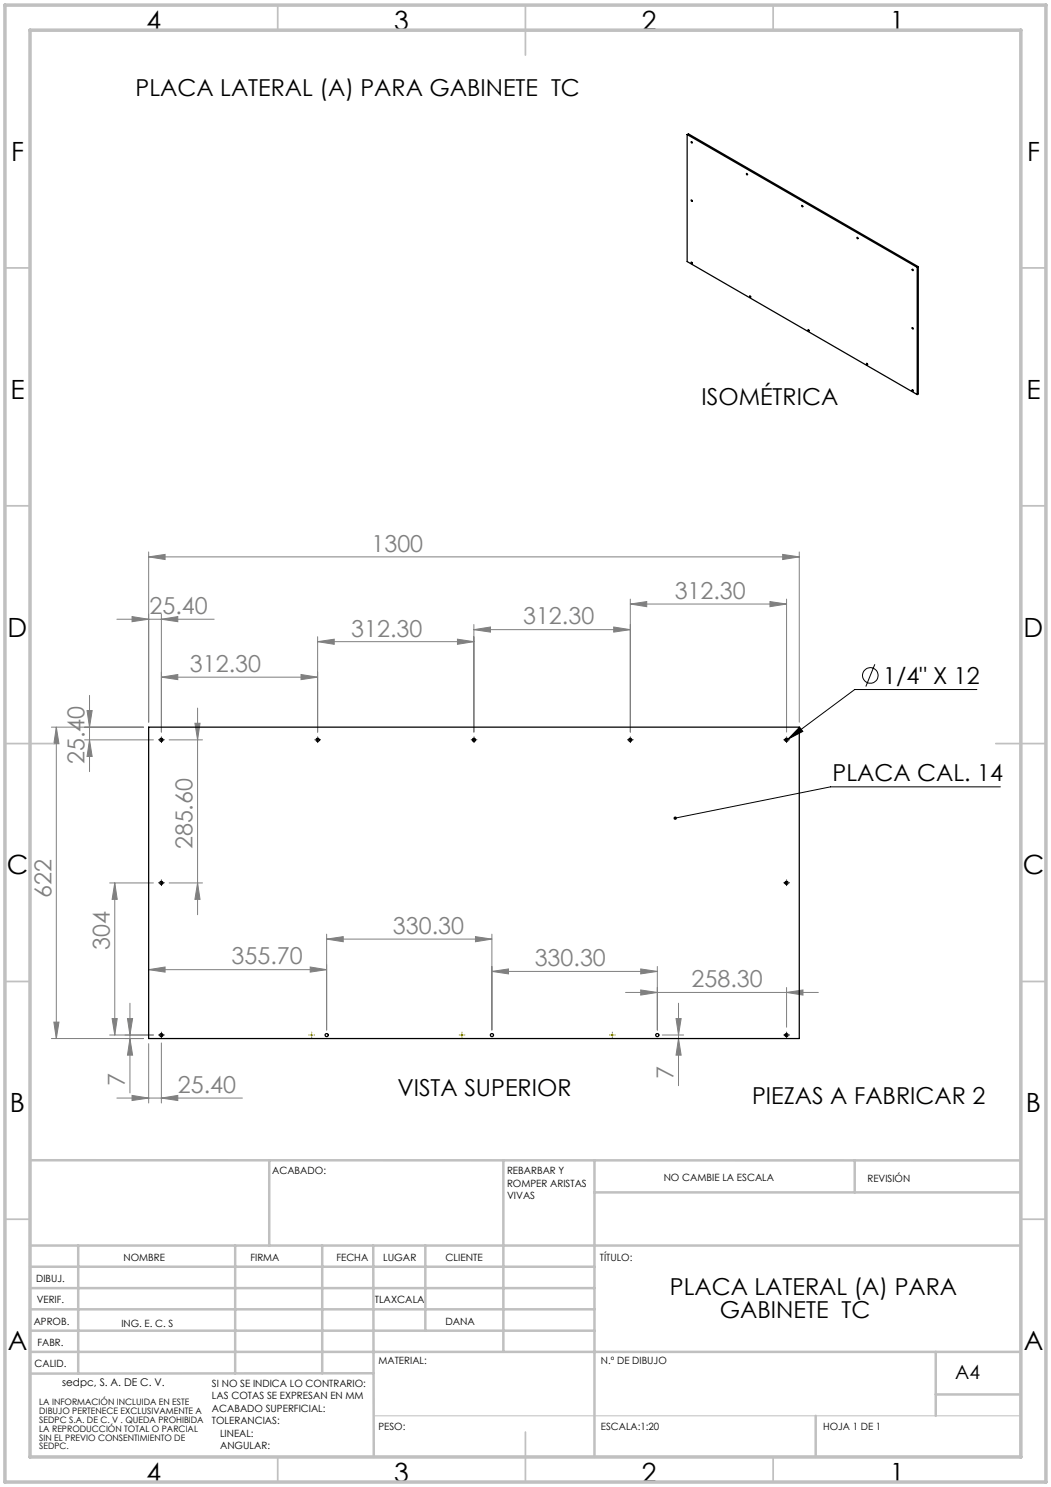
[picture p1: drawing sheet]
<svg xmlns="http://www.w3.org/2000/svg" width="210mm" height="297mm" viewBox="0 0 210 297" stroke-linecap="round" stroke-linejoin="round" font-family="sans-serif">
<g fill="none" stroke="#000" stroke-width=".2">
<path d="M174.8 132.7l-1.8 4.4M195.2 137.7h-24.4l-13.4 9.9M32 147.8h.5M32.2 147.5v.5M63.2 147.8h.5M63.5 147.5v.5M94.4 147.8h.5M94.7 147.5v.5M125.7 147.8h.5M125.9 147.5v.5M156.9 147.8h.5M157.2 147.5v.5"/>
<path d="M159.8 145.2l.6 .9-3 1.5zM199.9 157.2h-34l-31 6.2M32 176.4h.5M32.2 176.1v.5M156.9 176.4h.5M157.2 176.1v.5M32 206.7h.5M32.2 206.5v.5M156.9 206.7h.5M157.2 206.5v.5"/>
<circle cx="173.9" cy="134.9" r="1.56"/>
</g>
<g fill="none" stroke="#808080" stroke-width=".2">
<path d="M29.7 111.2l3.3-.5v1.1zM29.7 110.2v34M29.7 111.2h130M125.9 119.7v26.5M156.4 110.7l3.3 .5-3.3 .6zM157.2 119.7v26.5M159.7 110.2v34M17.9 138.9v15.2M23.4 123.7h19.4M26.4 123.2l3.3 .5-3.3 .5zM32.2 123.7l3.3-.5v1zM32.2 122.7v23.5"/>
<path d="M32.2 135.3l3.3-.6v1zM32.2 135.3h31.3M60.1 134.7l3.4 .6-3.4 .4zM63.5 128.2l3.3-.5v1zM63.5 127.2v19M63.5 128.2h31.2M91.4 127.7l3.3 .5-3.3 .5zM94.7 125.8l3.3-.6v1.1zM94.7 124.7v21.5M94.7 125.8h31.2M122.6 125.2l3.3 .6-3.3 .5zM125.9 120.6l3.3-.4v1z"/>
<path d="M125.9 120.6h31.3M153.8 120.2l3.4 .4-3.4 .6zM10.3 145.2h18.4M11.3 145.2l.5 3.4h-1zM11.3 145.2v62.2M16.9 147.8h13.8M17.4 141.9h1l-.5 3.3zM17.9 147.8l.5 3.3h-1zM33.8 147.8h6.7M38.9 144.5h1.1l-.5 3.3zM39.5 141.4v41.3M21.9 176.4h8.8"/>
<path d="M22.9 176.4l.5 3.2h-1zM22.9 176.4v30.3M33.8 176.4h6.7M39.5 176.4l.5 3.2h-1.1zM29.7 193.7l3.3-.6v1.1zM29.7 193.7h35.6M62 193.1l3.3 .6-3.3 .5zM65.3 187.6l3.3-.5v1zM65.3 186.6v19.1M65.3 187.6h33M95 187.1l3.3 .5-3.3 .5zM98.3 194l3.3-.5v1z"/>
<path d="M98.3 186.6v19.1M98.3 194h33M125 198.2h38.5M128 193.5l3.3 .5-3.3 .5zM128 197.7l3.3 .5-3.3 .6zM131.3 193v12.7M157.2 198.2l3.2-.5v1.1zM157.2 197.2v8M10.3 207.4h18.4M10.8 204.1h1l-.5 3.3zM21.9 206.7h8.8M22.4 203.4h1l-.5 3.3z"/>
<path d="M23.4 219.3h25M25.5 203.4h1l-.5 3.3zM26 207.4l.5 3.3h-1zM26 200.4v17.9M26.4 218.8l3.3 .5-3.3 .5zM29.7 208.5v11.8M32.2 219.3l3.3-.5v1zM32.2 208.3v12M132.3 206.7h4.3M135.1 203.4h1l-.5 3.3zM135.6 207.4l.5 3.3h-1zM135.6 200.4v16.4"/>
</g>
<g fill="none" stroke="#000" stroke-width=".2" stroke-dasharray="15.2 1.3 1.3 1.3">
<path d="M31.8 147.8h-.1M32.3 147.3v-.1M32.3 148.3h.1M32.8 147.8h.1M63 147.8h-.1M63.5 147.3v-.1M63.5 148.3h.1M64 147.8h.1M94.2 147.8h-.1M94.7 147.3v-.1M94.7 148.3h.1M95.2 147.8h.1"/>
<path d="M125.4 147.8h.1M125.9 147.3v-.1M125.9 148.3h.1M126.4 147.8h.1M156.7 147.8h-.1M157.2 147.3v-.1M157.2 148.3h.1M157.7 147.8h.1M31.8 176.3h-.1M32.3 175.8h.1M32.3 176.8v.1M32.8 176.3h.1"/>
<path d="M156.7 176.3h-.1M157.2 175.8h.1M157.2 176.8v.1M157.7 176.3h.1M31.8 206.7h-.1M32.3 206.2h.1M32.3 207.2v.1M32.8 206.7h.1M156.7 206.7h-.1M157.2 206.2h.1M157.2 207.2v.1M157.7 206.7h.1"/>
</g>
<path d="M61.8 206.7h-.1M62.3 206.2h.1M62.3 207.2v.1M62.8 206.7h.1M91.8 206.7h-.1M92.3 206.2h.1M92.3 207.2v.1M92.8 206.7h.1M121.8 206.7h.1M122.3 206.2h.1M122.3 207.2v.1M122.8 206.7h.1" fill="none" stroke="#808000" stroke-width=".2" stroke-dasharray="15.2 1.3 1.3 1.3"/>
<path d="M62 206.7h.5M62.3 206.5v.5M92 206.7h.5M92.3 206.5v.5M122.1 206.7h.5M122.3 206.5v.5" fill="none" stroke="#808000" stroke-width=".2"/>
<path d="M74.6 282.8h129.4" fill="none" stroke="#c0c0c0" stroke-width=".2"/>
<g fill="none" stroke="#c0c0c0" stroke-width=".35">
<path d="M55.5 1v5M105 1v10M154.5 1v5M1 53.5h5M204 53.5h5M1 101h5M204 101h5M1 148.5h10M199 148.5h10M1 196h5M204 196h5M1 243.5h5"/>
<path d="M204 243.5h5M55.5 291v5M105 286v10M154.5 291v5"/>
</g>
<g fill="none" stroke="#c0c0c0" stroke-width=".5">
<path d="M6 231.7l198 .1M53.8 231.8v17M100.6 231.8v38.2M118.8 231.8v59.2M118.8 238.2h85.2M170.8 231.8v6.4M6 248.8h198M6 257.3h112.8M6 253h112.8M15.6 248.8v25.6M47 248.8v25.5M64.4 248.8v25.5"/>
<path d="M74.6 248.8l.1 42.2M85 248.8v17M6 265.8h112.8M6 261.5h112.8M6 270h198M74.6 274.3l-68.6 .1M187 270v12.8M187 278.5h17M163 282.8v8.2"/>
</g>
<path d="M1 1h208v295h-208zM6 6h198v285h-198z" fill="none" stroke="#c0c0c0" stroke-width=".7"/>
<path d="M159.8 145.2l.6 .9-3 1.5zM134.6 163.2v.3l.3-.1-.3 .1a.34 .34 0 0 0 .5 .2 .34 .34 0 0 0 .1-.5 .34 .34 0 0 0-.6 0z" fill="#000"/>
<g fill="#808080">
<path d="M156.4 110.7l3.3 .5-3.3 .6zM29.7 111.2l3.3-.5v1.1z"/>
<path d="M32.2 135.3l3.3-.6v1zM60.1 134.7l3.4 .6-3.4 .4zM63.5 128.2l3.3-.5v1zM91.4 127.7l3.3 .5-3.3 .5zM94.7 125.8l3.3-.6v1.1zM122.6 125.2l3.3 .6-3.3 .5zM125.9 120.6l3.3-.4v1zM153.8 120.2l3.4 .4-3.4 .6zM65.3 187.6l3.3-.5v1zM95 187.1l3.3 .5-3.3 .5zM98.3 194l3.3-.5v1zM128 193.5l3.3 .5-3.3 .5zM128 197.7l3.3 .5-3.3 .6zM157.2 198.2l3.2-.5v1.1z"/>
<path d="M26.4 123.2l3.3 .5-3.3 .5zM32.2 123.7l3.3-.5v1zM26.4 218.8l3.3 .5-3.3 .5zM32.2 219.3l3.3-.5v1zM29.7 193.7l3.3-.6v1.1zM62 193.1l3.3 .6-3.3 .5z"/>
<path d="M26 207.4l.5 3.3h-1zM25.5 203.4h1l-.5 3.3z"/>
<path d="M11.3 145.2l.5 3.4h-1zM10.8 204.1h1l-.5 3.3zM17.4 141.9h1l-.5 3.3zM17.9 147.8l.5 3.3h-1zM38.9 144.5h1.1l-.5 3.3zM39.5 176.4l.5 3.2h-1.1zM22.9 176.4l.5 3.2h-1zM22.4 203.4h1l-.5 3.3zM135.1 203.4h1l-.5 3.3zM135.6 207.4l.5 3.3h-1z"/>
</g>
<g fill="none" stroke="#000" stroke-width=".25">
<path d="M137.3 26.9l46 26.5M137.3 26.9l.2-.2 46 26.6M137.3 26.9v25.3l46 26.6M138.1 39.9l.2 .3zM138.1 52.3l.2 .2v.1zM149.8 59.1l.2 .3zM160.2 41l.2 .2v.1zM171.2 47.4l.2 .3-.2-.1zM183.3 53.4v25.4M183.5 53.3v25.4l-.2 .1M183.5 53.3l-.2 .1M161.5 65.8l.1 .3z"/>
<path d="M182.3 65.4l.2 .2v.1zM29.7 145.2h130v62.2h-130z"/>
<circle cx="138.2" cy="28.4" r=".13"/>
<circle cx="149.3" cy="34.8" r=".13"/>
<circle cx="182.4" cy="53.9" r=".12"/>
<circle cx="173.2" cy="72.7" r=".14"/>
<circle cx="182.4" cy="78" r=".14"/>
<circle cx="32.2" cy="147.8" r=".33"/>
<circle cx="63.5" cy="147.8" r=".32"/>
<circle cx="94.7" cy="147.8" r=".32"/>
<circle cx="125.9" cy="147.8" r=".33"/>
<circle cx="157.2" cy="147.8" r=".32"/>
<circle cx="32.2" cy="176.3" r=".32"/>
<circle cx="157.2" cy="176.3" r=".31"/>
<circle cx="32.2" cy="206.7" r=".32"/>
<circle cx="65.3" cy="206.7" r=".31"/>
<circle cx="98.3" cy="206.7" r=".31"/>
<circle cx="131.3" cy="206.7" r=".32"/>
<circle cx="157.2" cy="206.7" r=".31"/>
</g>
<g font-size="5.3">
<text x="29.3" y="5.9">4</text>
<text x="78.8" y="5.9">3</text>
<text x="128.3" y="5.9">2</text>
<text x="177.8" y="5.9">1</text>
<text x="2.2" y="32.2">F</text>
<text x="205.2" y="32.2">F</text>
<text x="2.1" y="79.7">E</text>
<text x="205.1" y="79.7">E</text>
<text x="1.5" y="127.2">D</text>
<text x="204.5" y="127.2">D</text>
<text x="1.3" y="174.7">C</text>
<text x="204.3" y="174.7">C</text>
<text x="2" y="222.2">B</text>
<text x="205" y="222.2">B</text>
<text x="1.5" y="269.7">A</text>
<text x="204.5" y="269.7">A</text>
<text x="29.3" y="295.9">4</text>
<text x="78.8" y="295.9">3</text>
<text x="128.3" y="295.9">2</text>
<text x="177.8" y="295.9">1</text>
</g>
<g font-size="4.7">
<text x="27.1" y="19.2">PLACA LATERAL (A) PARA GABINETE TC</text>
<text x="140.2" y="80.9">ISOMÉTRICA</text>
<text x="176.5" y="136.7">1/4&quot; X 12</text>
<text x="166.4" y="156">PLACA CAL. 14</text>
<text x="79.4" y="219">VISTA SUPERIOR</text>
<text x="150.3" y="220.5">PIEZAS A FABRICAR 2</text>
<text x="133.8" y="258.7">PLACA LATERAL (A) PARA</text>
<text x="143.8" y="263.3">GABINETE TC</text>
</g>
<g font-size="4.7" fill="#808080">
<text x="74.2" y="110.2">1300</text>
<text x="134.8" y="119.6">312.30</text>
<text x="29.9" y="122.6">25.40</text>
<text x="104.5" y="124.7">312.30</text>
<text x="70.2" y="127.1">312.30</text>
<text x="38" y="134.2">312.30</text>
<text x="16.9" y="152.6" transform="rotate(-90 16.9 152.6)">25.40</text>
<text x="38.5" y="169.6" transform="rotate(-90 38.5 169.6)">285.60</text>
<text x="10.3" y="179.3" transform="rotate(-90 10.3 179.3)">622</text>
<text x="21.9" y="189.8" transform="rotate(-90 21.9 189.8)">304</text>
<text x="78.5" y="186.6">330.30</text>
<text x="46.3" y="192.6">355.70</text>
<text x="106.8" y="193">330.30</text>
<text x="138.2" y="197.2">258.30</text>
<text x="134.6" y="215.5" transform="rotate(-90 134.6 215.5)">7</text>
<text x="25" y="217" transform="rotate(-90 25 217)">7</text>
<text x="35.5" y="218.3">25.40</text>
</g>
<text font-size="3.9" x="190.9" y="275.5">A4</text>
<text font-size="2.1" x="12.4" y="276.7">sedpc, S. A. DE C. V.</text>
<g font-size="2">
<text x="54.4" y="234.6">ACABADO:</text>
<text x="101.3" y="234.5">REBARBAR Y</text>
<text x="101.3" y="237">ROMPER ARISTAS</text>
<text x="101.3" y="239.5">VIVAS</text>
<text x="132.6" y="236">NO CAMBIE LA ESCALA</text>
<text x="173.3" y="236.2">REVISIÓN</text>
<text x="24.7" y="251.9">NOMBRE</text>
<text x="50" y="251.9">FIRMA</text>
<text x="67.2" y="251.9">FECHA</text>
<text x="76.5" y="251.9">LUGAR</text>
<text x="89" y="251.9">CLIENTE</text>
<text x="119.9" y="251.9">TÍTULO:</text>
<text x="7.2" y="256.1">DIBUJ.</text>
<text x="7.4" y="260.3">VERIF.</text>
<text x="74.9" y="260.3">TLAXCALA</text>
<text x="6.7" y="264.5">APROB.</text>
<text x="7.5" y="268.8">FABR.</text>
<text x="24.3" y="265">ING. E. C. S</text>
<text x="89" y="264.6">DANA</text>
<text x="6.9" y="273">CALID.</text>
<text x="75.6" y="272.5">MATERIAL:</text>
<text x="120.1" y="272.5">N.º DE DIBUJO</text>
<text x="42.4" y="277">SI NO SE INDICA LO CONTRARIO:</text>
<text x="42.4" y="279.5">LAS COTAS SE EXPRESAN EN MM</text>
<text x="42.4" y="282">ACABADO SUPERFICIAL:</text>
<text x="42.4" y="284.5">TOLERANCIAS:</text>
<text x="44" y="287">LINEAL:</text>
<text x="75.6" y="285.5">PESO:</text>
<text x="120.1" y="285.6">ESCALA:1:20</text>
<text x="164.5" y="285.6">HOJA 1 DE 1</text>
<text x="44" y="289.5">ANGULAR:</text>
</g>
<g font-size="1.8">
<text x="7.9" y="280.7">LA INFORMACIÓN INCLUIDA EN ESTE</text>
<text x="7.9" y="282.5">DIBUJO PERTENECE EXCLUSIVAMENTE A</text>
<text x="7.9" y="284.2">SEDPC S.A. DE C. V . QUEDA PROHIBIDA</text>
<text x="7.9" y="286">LA REPRODUCCIÓN TOTAL O PARCIAL</text>
<text x="7.9" y="287.7">SIN EL PREVIO CONSENTIMIENTO DE</text>
<text x="7.9" y="289.5">SEDPC.</text>
</g>
</svg>
